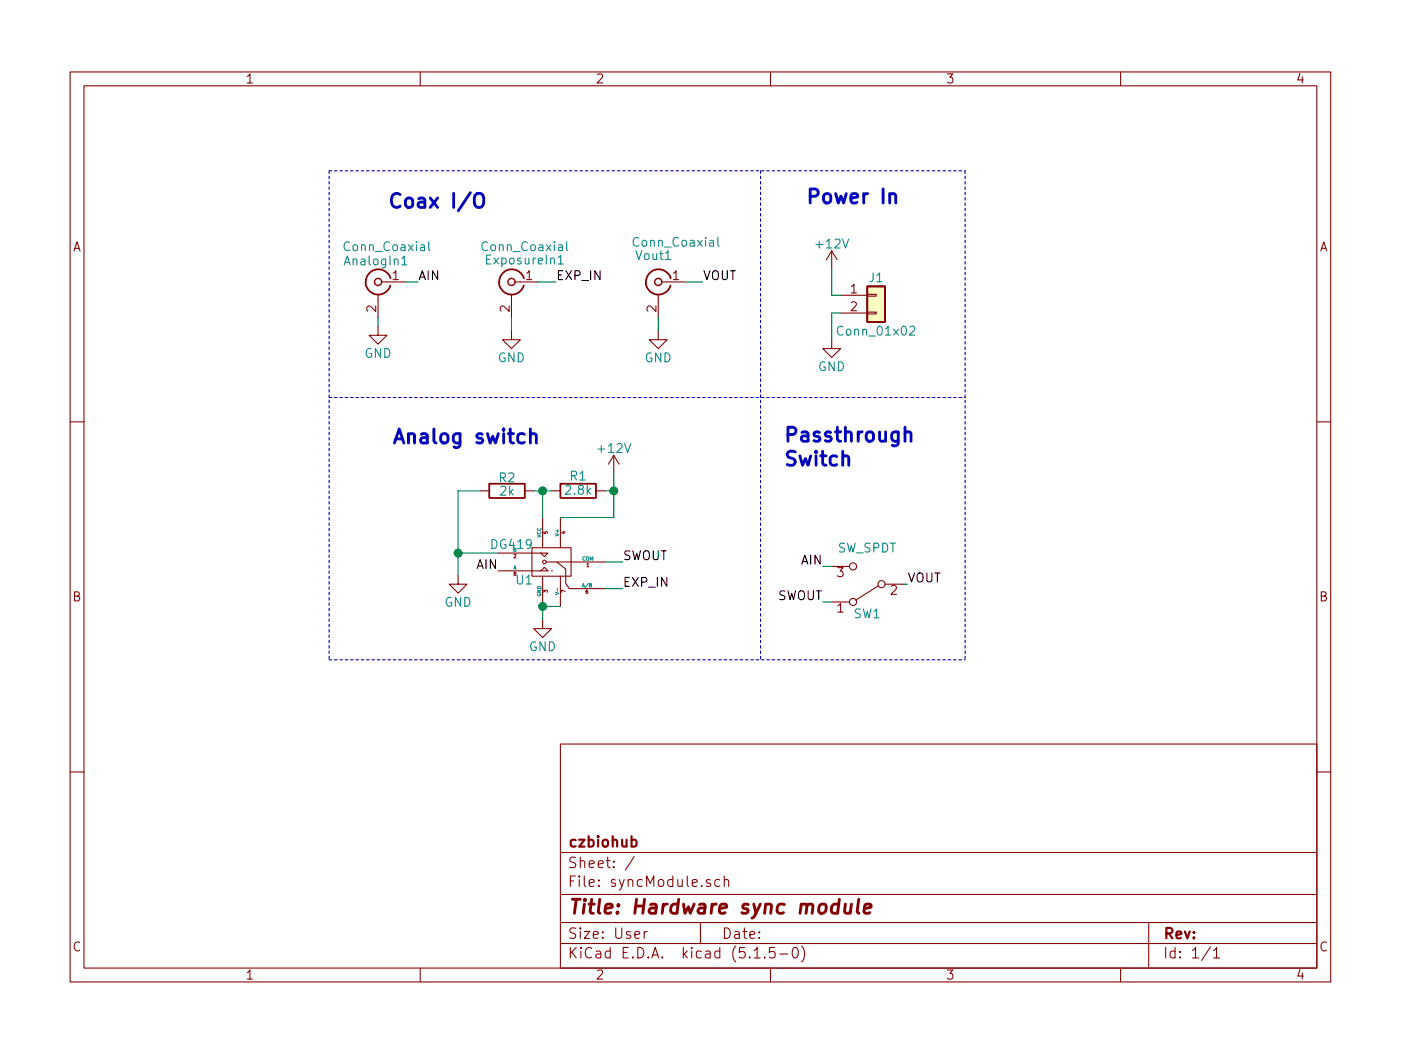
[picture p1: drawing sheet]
EESchema Schematic File Version 4
EELAYER 30 0
EELAYER END
$Descr User 7874 5906
encoding utf-8
Sheet 1 1
Title "Hardware sync module"
Date ""
Rev ""
Comp "czbiohub"
Comment1 ""
Comment2 ""
Comment3 ""
Comment4 ""
$EndDescr
$Comp
L syncModule-rescue:SW_SPDT-syncModule-rescue SW1
U 1 1
P 4875 3275
F 0 "SW1" H 4875 3445 50  0000 C CNN
F 1 "SW_SPDT" H 4875 3075 50  0000 C CNN
F 2 "Connectors_Molex:Molex_MicroLatch-53253-0370_03x2.00mm_Straight" H 4875 3275 50  0001 C CNN
F 3 "" H 4875 3275 50  0001 C CNN
	1    4875 3275
	-1   0    0    1   
$EndComp
$Comp
L syncModule-rescue:Conn_Coaxial-syncModule-rescue ExposureIn1
U 1 1
P 2875 1575
F 0 "ExposureIn1" H 2800 1700 50  0000 C CNN
F 1 "Conn_Coaxial" H 2800 1775 50  0000 C CNN
F 2 "Connectors_Molex:Molex_MicroLatch-53253-0270_02x2.00mm_Straight" H 2875 1575 50  0001 C CNN
F 3 "" H 2875 1575 50  0001 C CNN
	1    2875 1575
	-1   0    0    -1  
$EndComp
$Comp
L syncModule-rescue:Conn_Coaxial-syncModule-rescue Vout1
U 1 1
P 3700 1575
F 0 "Vout1" H 3725 1725 50  0000 C CNN
F 1 "Conn_Coaxial" H 3600 1800 50  0000 C CNN
F 2 "Connectors_Molex:Molex_MicroLatch-53253-0270_02x2.00mm_Straight" H 3700 1575 50  0001 C CNN
F 3 "" H 3700 1575 50  0001 C CNN
	1    3700 1575
	-1   0    0    -1  
$EndComp
$Comp
L syncModule-rescue:Conn_Coaxial-syncModule-rescue AnalogIn1
U 1 1
P 2125 1575
F 0 "AnalogIn1" H 2135 1695 50  0000 C CNN
F 1 "Conn_Coaxial" H 2075 1775 50  0000 C CNN
F 2 "Connectors_Molex:Molex_MicroLatch-53253-0270_02x2.00mm_Straight" H 2125 1575 50  0001 C CNN
F 3 "" H 2125 1575 50  0001 C CNN
	1    2125 1575
	-1   0    0    -1  
$EndComp
$Comp
L syncModule-rescue:Conn_01x02-syncModule-rescue J1
U 1 1
P 4925 1650
F 0 "J1" H 4925 1750 50  0000 C CNN
F 1 "Conn_01x02" H 4925 1450 50  0000 C CNN
F 2 "Connectors_Molex:Molex_MicroLatch-53253-0270_02x2.00mm_Straight" H 4925 1650 50  0001 C CNN
F 3 "" H 4925 1650 50  0001 C CNN
	1    4925 1650
	1    0    0    -1  
$EndComp
$Comp
L power:GND #PWR03
U 1 1
P 4675 1900
F 0 "#PWR03" H 4675 1650 50  0001 C CNN
F 1 "GND" H 4675 1750 50  0000 C CNN
F 2 "" H 4675 1900 50  0001 C CNN
F 3 "" H 4675 1900 50  0001 C CNN
	1    4675 1900
	1    0    0    -1  
$EndComp
Wire Wire Line
	4725 1750 4675 1750
Wire Wire Line
	4675 1750 4675 1900
$Comp
L power:+12V #PWR04
U 1 1
P 4675 1500
F 0 "#PWR04" H 4675 1350 50  0001 C CNN
F 1 "+12V" H 4675 1640 50  0000 C CNN
F 2 "" H 4675 1500 50  0001 C CNN
F 3 "" H 4675 1500 50  0001 C CNN
	1    4675 1500
	1    0    0    -1  
$EndComp
Wire Wire Line
	4675 1500 4675 1650
Wire Wire Line
	4675 1650 4725 1650
$Comp
L power:GND #PWR?
U 1 1
P 2125 1825
F 0 "#PWR?" H 2125 1575 50  0001 C CNN
F 1 "GND" H 2125 1675 50  0000 C CNN
F 2 "" H 2125 1825 50  0001 C CNN
F 3 "" H 2125 1825 50  0001 C CNN
	1    2125 1825
	1    0    0    -1  
$EndComp
Wire Wire Line
	2125 1825 2125 1775
Text Label 2350 1575 0    50   ~ 0
AIN
Wire Wire Line
	2350 1575 2275 1575
Text Label 3950 1575 0    50   ~ 0
VOUT
Wire Wire Line
	3950 1575 3850 1575
$Comp
L power:GND #PWR?
U 1 1
P 3700 1850
F 0 "#PWR?" H 3700 1600 50  0001 C CNN
F 1 "GND" H 3700 1700 50  0000 C CNN
F 2 "" H 3700 1850 50  0001 C CNN
F 3 "" H 3700 1850 50  0001 C CNN
	1    3700 1850
	1    0    0    -1  
$EndComp
Wire Wire Line
	3700 1850 3700 1775
Text Label 4625 3175 2    50   ~ 0
AIN
Wire Wire Line
	4625 3175 4675 3175
$Comp
L power:GND #PWR?
U 1 1
P 2875 1850
F 0 "#PWR?" H 2875 1600 50  0001 C CNN
F 1 "GND" H 2875 1700 50  0000 C CNN
F 2 "" H 2875 1850 50  0001 C CNN
F 3 "" H 2875 1850 50  0001 C CNN
	1    2875 1850
	1    0    0    -1  
$EndComp
Wire Wire Line
	2875 1850 2875 1775
Text Label 3125 1575 0    50   ~ 0
EXP_IN
Wire Wire Line
	3125 1575 3025 1575
Text Notes 2175 1175 0    79   ~ 16
Coax I/O
Text Label 5100 3275 0    50   ~ 0
VOUT
Wire Wire Line
	5100 3275 5075 3275
Text Notes 4525 1150 0    79   ~ 16
Power In
Wire Notes Line
	1850 950  5425 950 
Wire Notes Line
	1850 2225 5425 2225
Text Label 4625 3375 2    50   ~ 0
SWOUT
Wire Wire Line
	4625 3375 4675 3375
Wire Notes Line
	4275 950  4275 3700
Wire Notes Line
	1850 950  1850 3700
Wire Notes Line
	5425 950  5425 3700
Wire Notes Line
	1850 3700 5425 3700
Text Notes 2200 2500 0    79   ~ 16
Analog switch
Text Notes 4400 2625 0    79   ~ 16
Passthrough \nSwitch
Wire Wire Line
	3500 3150 3400 3150
Text Label 3500 3150 0    50   ~ 0
SWOUT
Connection ~ 3450 2750
Wire Wire Line
	3450 2900 3450 2750
Wire Wire Line
	3150 2900 3450 2900
Wire Wire Line
	3050 2750 3050 2900
$Comp
L syncModule-rescue:DG419-syncModule-rescue U1
U 1 1
P 3100 3150
F 0 "U1" H 3200 3050 50  0000 L CNN
F 1 "DG419" H 3200 3250 50  0000 L CNN
F 2 "Housings_DIP:DIP-8_W7.62mm" H 3100 3150 60  0001 C CNN
F 3 "" H 3100 3150 60  0001 C CNN
	1    3100 3150
	-1   0    0    -1  
$EndComp
Wire Wire Line
	3050 2750 3100 2750
Wire Wire Line
	3450 2750 3400 2750
Wire Wire Line
	3450 2650 3450 2750
$Comp
L power:+12V #PWR?
U 1 1
P 3450 2650
F 0 "#PWR?" H 3450 2500 50  0001 C CNN
F 1 "+12V" H 3450 2790 50  0000 C CNN
F 2 "" H 3450 2650 50  0001 C CNN
F 3 "" H 3450 2650 50  0001 C CNN
	1    3450 2650
	1    0    0    -1  
$EndComp
$Comp
L Device:R R1
U 1 1
P 3250 2750
F 0 "R1" V 3330 2750 50  0000 C CNN
F 1 "2.8k" V 3250 2750 50  0000 C CNN
F 2 "Resistors_THT:R_Axial_DIN0309_L9.0mm_D3.2mm_P12.70mm_Horizontal" V 3180 2750 50  0001 C CNN
F 3 "" H 3250 2750 50  0001 C CNN
	1    3250 2750
	0    -1   -1   0   
$EndComp
Text Label 2800 3200 2    50   ~ 0
AIN
Connection ~ 3050 3400
Wire Wire Line
	3050 3400 3050 3475
Text Label 3500 3300 0    50   ~ 0
EXP_IN
Wire Wire Line
	3150 3400 3050 3400
$Comp
L power:GND #PWR01
U 1 1
P 3050 3475
F 0 "#PWR01" H 3050 3225 50  0001 C CNN
F 1 "GND" H 3050 3325 50  0000 C CNN
F 2 "" H 3050 3475 50  0001 C CNN
F 3 "" H 3050 3475 50  0001 C CNN
	1    3050 3475
	1    0    0    -1  
$EndComp
Connection ~ 3050 2750
Wire Wire Line
	3000 2750 3050 2750
$Comp
L Device:R R2
U 1 1
P 2850 2750
F 0 "R2" V 2775 2750 50  0000 C CNN
F 1 "2k" V 2850 2750 50  0000 C CNN
F 2 "Resistors_THT:R_Axial_DIN0309_L9.0mm_D3.2mm_P12.70mm_Horizontal" V 2780 2750 50  0001 C CNN
F 3 "" H 2850 2750 50  0001 C CNN
	1    2850 2750
	0    1    1    0   
$EndComp
Wire Wire Line
	2575 2750 2700 2750
Wire Wire Line
	2575 3100 2575 2750
Wire Wire Line
	3400 3300 3500 3300
$Comp
L power:GND #PWR?
U 1 1
P 2575 3225
F 0 "#PWR?" H 2575 2975 50  0001 C CNN
F 1 "GND" H 2575 3075 50  0000 C CNN
F 2 "" H 2575 3225 50  0001 C CNN
F 3 "" H 2575 3225 50  0001 C CNN
	1    2575 3225
	1    0    0    -1  
$EndComp
Wire Wire Line
	2800 3100 2575 3100
Wire Wire Line
	2575 3100 2575 3225
Connection ~ 2575 3100
$EndSCHEMATC
